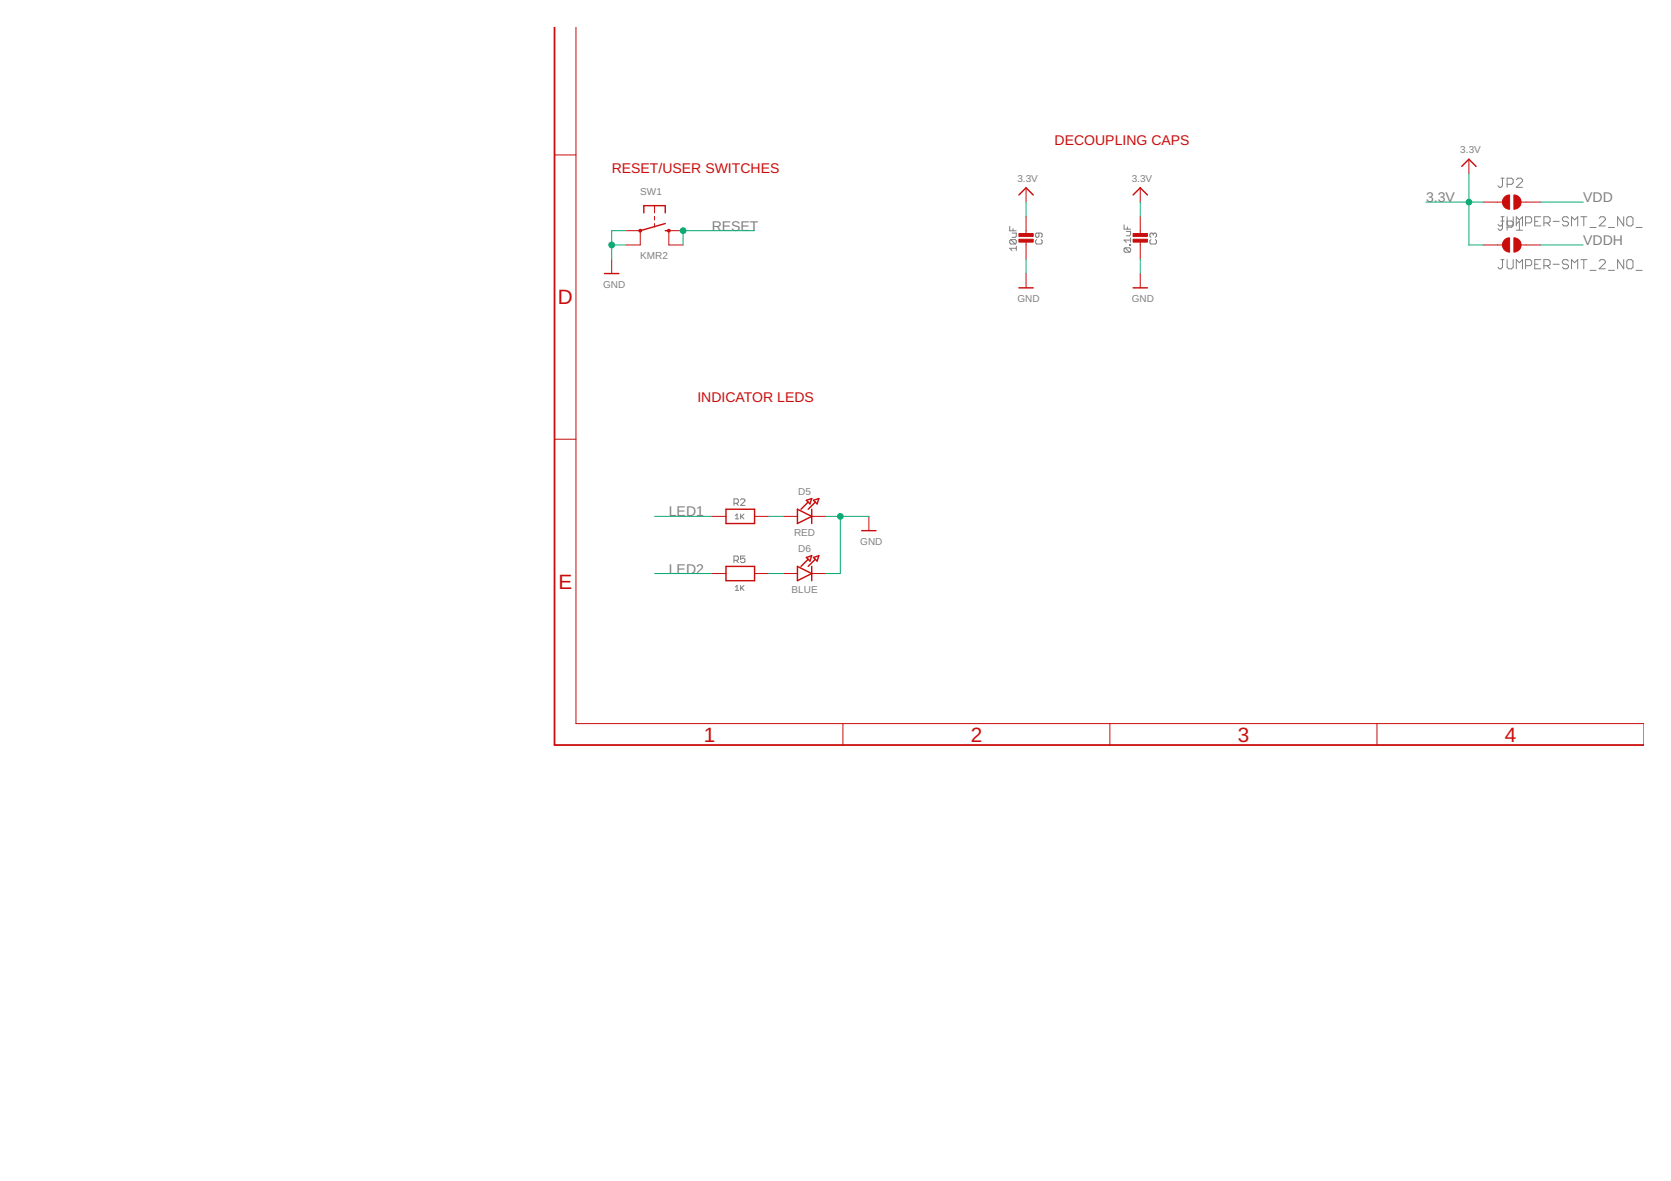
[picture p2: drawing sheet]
<svg xmlns="http://www.w3.org/2000/svg" width="297mm" height="210mm" viewBox="0 0 297 210" stroke-linecap="round" stroke-linejoin="round" font-family="sans-serif">
<g fill="none" stroke="#808080" stroke-width=".18">
<path d="M199.8 40v.7h1.2M266.3 39.9l.2 .3h.3l.3-.3M266.8 38.5h.6M266.8 31.7h.6M266.8 39.3h.6M267.1 31.7v1.3l-.3 .3h-.3l-.2-.3M267.1 38.5v2.1l-.3 .3h-.3l-.2-.3M267.9 39.9l.3 .3h.5l.3-.3M267.9 32.8h.8l.3-.3v-.6l-.3-.2h-.8v1.6M267.9 38.5v2.4M267.9 39.3h.8l.3 .3M269 38.5v1.6l-.3 .3h-.8"/>
<path d="M269.5 31.9l.3-.2h.6l.2 .2v.3l-1.1 1.1h1.1M269.5 39.8l.6-.5v1.6M271.2 39.6h.8l.3-.3v-.5l-.3-.3h-.8v1.7M272.8 39.3h.6M273.9 38.5h-1.1v1.7h1.1M274.4 39.6h.9l.2-.3v-.5l-.2-.3h-.9v1.7M275 39.6l.5 .6M276.1 39.3h1.1M278.8 38.8l-.3-.3h-.5l-.3 .3v.3l.3 .2h.5l.3 .3v.3l-.3 .3h-.5l-.3-.3M281 38.5h1.1M281.5 38.5v1.7M284.3 38.8l.2-.3h.6l.3 .3v.3l-1.1 1.1h1.1"/>
<path d="M288.6 38.5v1.7l-1.1-1.7v1.7M289.5 38.5h.5l.3 .3v1.1l-.3 .3h-.5l-.3-.3v-1.1zM179.5 40.2v.8h1.2M179.7 42.6h.8l.2 .2v.4l-.2 .2M179.7 42.6l-.2 .2v.4l.2 .2h.8M179.7 42.6l.8 .8M179.9 41.4h.8v.6l-.2 .2h-.6M180.1 40.6v.4M180.7 44.1h-1.2l.4 .4M180.7 43.8v.7M184.3 42.6l-.2 .2v.4l.2 .2h.8l.2-.2v-.4l-.2-.2M184.7 41.4v.6l-.2 .2-.4-.2v-.4l.2-.2h.8l.2 .2v.4l-.2 .2"/>
<path d="M200 44l-.2 .2v.4l.2 .2h.8M200 44h.8l.2 .2v.4l-.2 .2M200 44l.8 .8M200.2 41.1h.8v.6l-.2 .2h-.6M200.4 40.3v.4M200.8 43.5h.2v.1h-.2zM201 42.3v.8M201 42.7h-1.2l.4 .4M204.6 42.6l-.2 .2v.4l.2 .2h.8l.2-.2v-.4l-.2-.2M205 41.6l-.2-.2-.4 .2v.4l.2 .2M205 41.6l.2-.2 .4 .2v.4l-.2 .2M205 41.6v.2"/>
<path d="M266.8 46.1h.6M267.1 46.1v1.4l-.3 .3h-.3l-.2-.3M267.9 46.1v1.4l.3 .3h.5l.3-.3v-1.4M269.5 40.2v-1.7l.6 .6 .5-.6v1.7M269.5 47.8v-1.7l.6 .6 .5-.6v1.7M269.5 40.9h1.1M271.2 47.2h.8l.3-.2v-.6l-.3-.3h-.8v1.7M272.8 47h.6M273.9 46.1h-1.1v1.7h1.1M274.4 47.2h.9l.2-.2v-.6l-.2-.3h-.9v1.7M275 47.2l.5 .6M276.1 47h1.1"/>
<path d="M278.8 46.4l-.3-.3h-.5l-.3 .3v.3l.3 .3h.5l.3 .2v.3l-.3 .3h-.5l-.3-.3M279.4 40.2v-1.7l.5 .6 .6-.6v1.7M279.4 47.8v-1.7l.5 .6 .6-.6v1.7M281 46.1h1.1M281.5 46.1v1.7M282.6 40.4h1.1M282.6 48h1.1M284.3 46.4l.2-.3h.6l.3 .3v.3l-1.1 1.1h1.1M285.9 40.4h1.1M285.9 48h1.1M288.6 46.1v1.7l-1.1-1.7v1.7M289.5 46.1h.5l.3 .3v1.1l-.3 .3h-.5l-.3-.3v-1.1z"/>
<path d="M290.8 40.4h1.1M290.8 48h1.1M130.5 89.5h.6l.2-.3v-.3l-.2-.2h-.6v1.1M130.5 99.6h.6l.2-.2v-.4l-.2-.2h-.6v1.2M130.7 91.7l.3-.3v.8M130.7 92.2h.6M130.9 89.5l.4 .3M130.9 99.6l.4 .4M131.6 88.9l.2-.2h.4l.2 .2v.1l-.8 .8h.8M131.7 91.4v.8M131.8 91.8l.4 .4M132.2 91.4l-.5 .5"/>
<path d="M132.4 98.8h-.8v.6l.4-.2 .4 .2v.4l-.2 .2h-.4l-.2-.2M130.7 104.3l.3-.2v.8M130.7 104.9h.6M131.7 104.1v.8M131.8 104.5l.4 .4M132.2 104.1l-.5 .5"/>
</g>
<g fill="none" stroke="#c90d0c" stroke-width=".25">
<path d="M114.4 37.8v-1.2h3.9v1.2M118.3 39.7l-4.5 1.3M181.1 34.6l1.3-1.2 1.3 1.2M201.4 34.6l1.3-1.2 1.3 1.2M259.8 29.6l1.3-1.3 1.3 1.3M107.5 48.6h2.5M118.3 41h.6M181.1 51.2h2.6M201.4 51.2h2.6M129.1 90.5h5v2.5h-5zM141.8 90.5l2.5 1.3-2.5 1.2zM143.3 88.9l1-.3-.3 1z"/>
<path d="M143.3 99.1l1-.3-.3 .9zM143.7 89.2l-1.3 1.3M143.7 99.4l-1.3 1.3M144.3 90.5v2.5M144.6 88.9l1-.3-.4 1zM144.6 99.1l1-.3-.4 .9zM144.9 89.2l-1.2 1.3M144.9 99.4l-1.2 1.3M153.2 94.3h2.5M129.1 100.7h5v2.5h-5zM141.8 100.7l2.5 1.2-2.5 1.3zM144.3 100.7v2.5"/>
</g>
<g fill="none" stroke="#c90d0c" stroke-width=".18">
<path d="M102.4 4.8v123.8h189.8M98.6 27.5h3.8M116.4 36.6v1.2M116.4 38.5v.6M116.4 39.7v.7M182.4 33.4v2.5M182.4 38.5v3.3M202.7 33.4v2.5M202.7 38.5v3.3M261.1 28.3v2.5M263.7 35.9h3.4M270.4 35.9h3.4"/>
<path d="M108.7 46.1v2.5M111.3 41h2.5v2.5h-2.5M121.4 41h-2.5v2.5h2.5M182.4 42.8v3.3M182.4 48.6v2.6M202.7 42.8v3.3M202.7 48.6v2.6M263.7 43.5h3.4M270.4 43.5h3.4M98.6 78.1h3.8M126.5 91.8h2.6M134.1 91.8h2.6"/>
<path d="M139.2 91.8h2.6M144.3 91.8h2.5M154.5 91.8v2.5M126.5 101.9h2.6M134.1 101.9h2.6M139.2 101.9h2.6M144.3 101.9h2.5M149.8 128.6v3.8M197.3 128.6v3.8M244.8 128.6v3.8"/>
</g>
<g fill="none" stroke="#c90d0c" stroke-width=".42">
<circle cx="113.8" cy="41" r=".13"/>
<circle cx="118.9" cy="41" r=".13"/>
</g>
<g fill="#c90d0c" stroke="#c90d0c" stroke-width=".18">
<path d="M201.4 41.5h2.6v.5h-2.6z"/>
<path d="M201.4 42.5h2.6v.5h-2.6z"/>
<path d="M181.1 41.5h2.6v.5h-2.6z"/>
<path d="M181.1 42.5h2.6v.5h-2.6z"/>
</g>
<path d="M98.6 4.8v127.6h193.6" fill="none" stroke="#c90d0c" stroke-width=".32"/>
<g fill="#c90d0c" stroke="#c90d0c" stroke-width=".18">
<path d="M269.1 34.6a1.27 1.27 0 0 1 1.3 1.3 1.27 1.27 0 0 1-1.3 1.3z" fill-rule="evenodd"/>
<path d="M267.4 35.1l.5-.4 .5-.1v2.6a1.27 1.27 0 0 1-1.2-.8 1.27 1.27 0 0 1 .2-1.3z" fill-rule="evenodd"/>
<path d="M269.1 42.3a1.27 1.27 0 0 1 1.3 1.2 1.27 1.27 0 0 1-1.3 1.3z" fill-rule="evenodd"/>
<path d="M267.4 42.7l.5-.4h.5v2.5a1.27 1.27 0 0 1-1.2-.7 1.27 1.27 0 0 1 .2-1.4z" fill-rule="evenodd"/>
</g>
<g fill="none" stroke="#0dab76" stroke-width=".18">
<path d="M182.4 35.9v2.6M202.7 35.9v2.6M253.5 35.9h10.2M261.1 30.8v12.7h2.6M273.8 35.9h7.6M108.7 43.5h2.6M111.3 41h-2.6v5.1M134.1 41h-12.7v2.5M182.4 46.1v2.5M202.7 46.1v2.5M273.8 43.5h7.6M116.4 91.8h10.1"/>
<path d="M136.7 91.8h2.5M146.8 91.8h7.7M149.4 91.8v10.1h-2.6M116.4 101.9h10.1M136.7 101.9h2.5"/>
</g>
<g fill="#0dab76" stroke="#0dab76" stroke-width=".18">
<circle cx="108.7" cy="43.5" r=".51"/>
<circle cx="149.4" cy="91.8" r=".51"/>
<circle cx="261.1" cy="35.9" r=".51"/>
<circle cx="121.4" cy="41" r=".51"/>
</g>
<g font-size="3.7" fill="#c90d0c">
<text x="99.1" y="54.1">D</text>
<text x="99.3" y="104.6">E</text>
<text x="125.1" y="131.8">1</text>
<text x="172.6" y="131.8">2</text>
<text x="220" y="131.8">3</text>
<text x="267.5" y="131.8">4</text>
</g>
<g font-size="2.5" fill="#c90d0c">
<text x="187.5" y="25.8">DECOUPLING CAPS</text>
<text x="108.7" y="30.8">RESET/USER SWITCHES</text>
<text x="124" y="71.5">INDICATOR LEDS</text>
</g>
<g font-size="2.5" fill="#808080">
<text x="253.5" y="35.9">3.3V</text>
<text x="281.4" y="35.9">VDD</text>
<text x="126.5" y="41">RESET</text>
<text x="281.4" y="43.5">VDDH</text>
<text x="118.9" y="91.8">LED1</text>
<text x="118.9" y="101.9">LED2</text>
</g>
<g font-size="1.8" fill="#808080">
<text x="259.6" y="27.3">3.3V</text>
<text x="113.8" y="34.6">SW1</text>
<text x="180.9" y="32.4">3.3V</text>
<text x="201.2" y="32.4">3.3V</text>
<text x="113.8" y="46.1">KMR2</text>
<text x="107.2" y="51.2">GND</text>
<text x="180.9" y="53.7">GND</text>
<text x="201.2" y="53.7">GND</text>
<text x="141.9" y="88">D5</text>
<text x="141.2" y="95.2">RED</text>
<text x="141.9" y="98.1">D6</text>
<text x="152.9" y="96.9">GND</text>
<text x="140.7" y="105.4">BLUE</text>
</g>
</svg>
